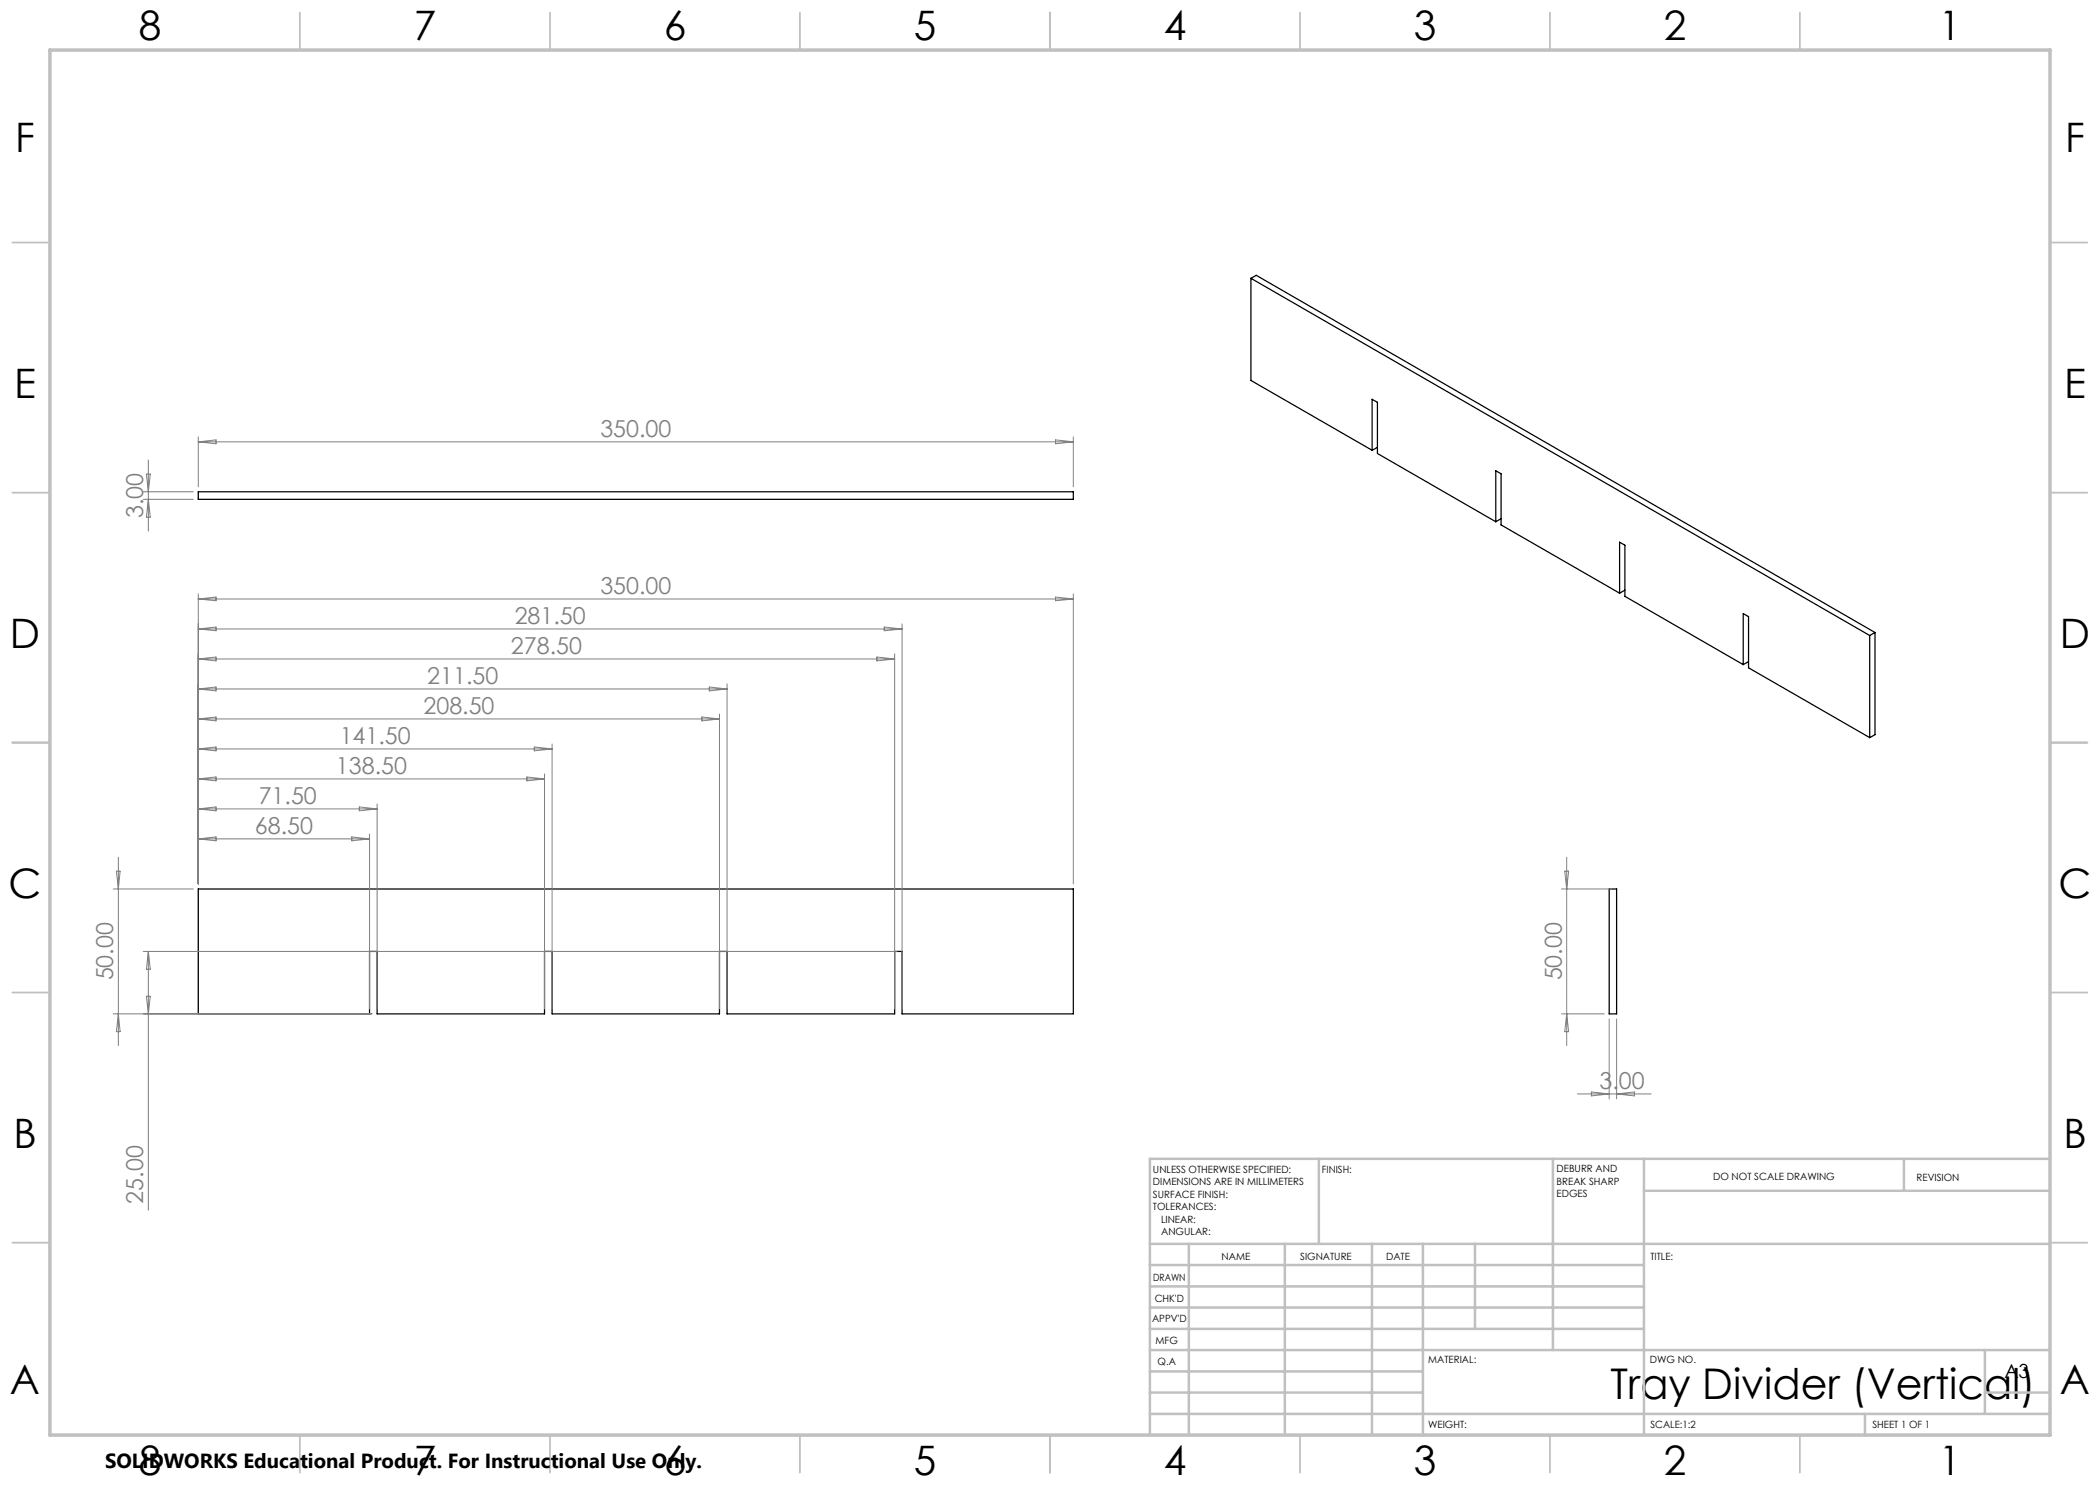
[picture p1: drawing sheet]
<svg xmlns="http://www.w3.org/2000/svg" width="420mm" height="297mm" viewBox="0 0 420 297" stroke-linecap="round" stroke-linejoin="round" font-family="sans-serif">
<g fill="none" stroke="#000" stroke-width=".25">
<path d="M250.2 55.7l123.7 71.4M250.2 55.7l1-.6 123.8 71.4M250.2 55.7v20.4l24.2 14M39.7 98.4h175v1.5h-175zM274.4 90.1v-10.2l1.1 .6v10.2l23.7 13.6M275.5 89.5l-1.1 .6M299.2 104.3v-10.1l1 .6v10.2l23.7 13.6M300.2 103.7l-1 .6M323.9 118.6v-10.2l1.1 .6v10.3l23.7 13.6M325 118l-1.1 .6M348.7 132.9v-10.2l1 .6v10.3l24.2 13.9M349.7 132.3l-1 .6"/>
<path d="M373.9 127.1v20.4M375 126.5v20.4l-1.1 .6M375 126.5l-1.1 .6M39.7 177.8h175v25h-34.3v-12.5h-1.5v12.5h-33.5v-12.5h-1.5v12.5h-33.5v-12.5h-1.5v12.5h-33.5v-12.5h-1.5v12.5h-34.2zM321.8 177.8h1.5v25h-1.5z"/>
</g>
<g fill="none" stroke="#808080" stroke-width=".2">
<path d="M28.6 99.9h10.1M28.6 98.4h10.1M29.3 94.8h.8l-.4 3.6zM29.7 92v14.2M29.7 99.9l.4 3.5h-.8zM39.7 87.4v10M39.7 88.4l3.5-.4v.8zM39.7 88.4h175M211.1 88l3.6 .4-3.6 .4zM214.7 87.4v10M39.7 118.8v58M39.7 119.8l3.5-.4v.8z"/>
<path d="M39.7 119.8h175M211.1 119.4l3.6 .4-3.6 .4zM214.7 118.8v58M39.7 125.8l3.5-.4v.7zM39.7 131.8l3.5-.4v.8zM39.7 137.8l3.5-.4v.8zM39.7 137.8h105.7M39.7 131.8h139.2M39.7 125.8h140.7M141.9 137.4l3.5 .4-3.5 .4zM145.4 136.8v65M175.4 131.4l3.5 .4-3.5 .4z"/>
<path d="M176.8 125.4l3.6 .4-3.6 .3zM178.9 130.8v71M180.4 124.8v77M39.7 143.8l3.5-.4v.8zM39.7 149.8l3.5-.4v.8zM39.7 155.8l3.5-.4v.8zM39.7 155.8h69.2M39.7 149.8h70.7M39.7 143.8h104.2M105.4 155.4l3.5 .4-3.5 .4zM106.9 149.4l3.5 .4-3.5 .4zM108.9 154.8v47"/>
<path d="M110.4 148.8v53M140.4 143.4l3.5 .4-3.5 .4zM143.9 142.8v59M22.6 177.8h16.1M23.3 174.2h.7l-.3 3.6zM23.7 171.4v37.7M39.7 167.8h34.2M39.7 167.8l3.5-.4v.8zM39.7 161.8l3.5-.4v.8zM39.7 161.8h35.7M70.3 167.4l3.6 .4-3.6 .4zM71.9 161.4l3.5 .4-3.5 .4z"/>
<path d="M73.9 166.8v35M75.4 160.8v41M312.3 177.8h10M312.9 174.2h.8l-.4 3.6zM313.3 171.4v37.7M28.6 190.3h150.8M29.3 199.2h.8l-.4 3.6zM29.7 190.3v51.7M29.7 190.3l.4 3.5h-.8zM22.6 202.8h51.8M23.7 202.8l.3 3.5h-.7zM312.3 202.8h8.6"/>
<path d="M313.3 202.8l.4 3.5h-.8zM315.5 218.8h14.7M318.3 218.4l3.5 .4-3.5 .4zM321.8 203.8v16M323.3 203.8v16M323.3 218.8l3.6-.4v.8z"/>
</g>
<g fill="none" stroke="#c0c0c0" stroke-width=".35">
<path d="M60 2.5v7.5M110 2.5v7.5M160 2.5v7.5M210 2.5v7.5M260 2.5v7.5M310 2.5v7.5M360 2.5v7.5M2.5 48.5h7.5M410 48.5h7.5M2.5 98.5h7.5M410 98.5h7.5M2.5 148.5h7.5"/>
<path d="M410 148.5h7.5M2.5 198.5h7.5M410 198.5h7.5M2.5 248.5h7.5M410 248.5h7.5M60 287v7.5M110 287v7.5M160 287v7.5M210 287v7.5M260 287v7.5M310 287v7.5M360 287v7.5"/>
</g>
<g fill="none" stroke="#c0c0c0" stroke-width=".5">
<path d="M263.8 231.8v17M310.6 231.8v38.2M328.8 231.8v55.2M328.8 238.2h81.2M380.8 231.8v6.4M410 231.8h-180v55.2M230 248.8h180M230 257.3h98.8M230 253h98.8M237.8 248.8v38.2M257 248.8v38.2M274.4 248.8v38.2"/>
<path d="M284.6 248.8v38.2M295 248.8v17M230 265.8h98.8M230 261.5h98.8M230 278.5h54.6M230 274.3h54.6M230 270h180M397 278.5h13M397 270v12.8M230 282.8h180M373 282.8v4.2"/>
</g>
<path d="M10 10h400v277h-400z" fill="none" stroke="#c0c0c0" stroke-width=".7"/>
<text font-size="8.5" x="322.1" y="279.7">Tray Divider (Vertical)</text>
<g font-size="8.1">
<text x="27.7" y="8">8</text>
<text x="82.7" y="8">7</text>
<text x="132.7" y="8">6</text>
<text x="182.7" y="8">5</text>
<text x="232.7" y="8">4</text>
<text x="282.7" y="8">3</text>
<text x="332.7" y="8">2</text>
<text x="387.7" y="8">1</text>
<text x="3" y="30.4">F</text>
<text x="413" y="30.4">F</text>
<text x="2.8" y="79.6">E</text>
<text x="412.8" y="79.6">E</text>
<text x="2" y="129.6">D</text>
<text x="412" y="129.6">D</text>
<text x="1.7" y="179.6">C</text>
<text x="411.7" y="179.6">C</text>
<text x="2.7" y="229.6">B</text>
<text x="412.7" y="229.6">B</text>
<text x="2" y="278.9">A</text>
<text x="412" y="278.9">A</text>
<text x="27.7" y="295">8</text>
<text x="82.7" y="295">7</text>
<text x="132.7" y="295">6</text>
<text x="182.7" y="295">5</text>
<text x="232.7" y="295">4</text>
<text x="282.7" y="295">3</text>
<text x="332.7" y="295">2</text>
<text x="387.7" y="295">1</text>
</g>
<g font-size="4.7" fill="#808080">
<text x="120.1" y="87.3">350.00</text>
<text x="28.7" y="103.6" transform="rotate(-90 28.7 103.6)">3.00</text>
<text x="120.1" y="118.8">350.00</text>
<text x="102.9" y="124.8">281.50</text>
<text x="102.2" y="130.8">278.50</text>
<text x="85.4" y="136.8">211.50</text>
<text x="84.7" y="142.8">208.50</text>
<text x="67.9" y="148.8">141.50</text>
<text x="67.2" y="154.8">138.50</text>
<text x="51.7" y="160.8">71.50</text>
<text x="51" y="166.8">68.50</text>
<text x="22.7" y="196.1" transform="rotate(-90 22.7 196.1)">50.00</text>
<text x="312.3" y="196.1" transform="rotate(-90 312.3 196.1)">50.00</text>
<text x="319.9" y="217.8">3.00</text>
<text x="28.7" y="240.7" transform="rotate(-90 28.7 240.7)">25.00</text>
</g>
<text font-size="4.1" x="21" y="293.7">SOLIDWORKS Educational Product. For Instructional Use Only.</text>
<text font-size="3.9" x="400.9" y="275.5">A3</text>
<g font-size="2">
<text x="230.6" y="234.6">UNLESS OTHERWISE SPECIFIED:</text>
<text x="230.6" y="237.1">DIMENSIONS ARE IN MILLIMETERS</text>
<text x="230.6" y="239.6">SURFACE FINISH:</text>
<text x="264.4" y="234.6">FINISH:</text>
<text x="311.3" y="234.5">DEBURR AND</text>
<text x="311.3" y="237">BREAK SHARP</text>
<text x="311.3" y="239.5">EDGES</text>
<text x="342.6" y="236">DO NOT SCALE DRAWING</text>
<text x="383.3" y="236.2">REVISION</text>
<text x="230.6" y="242.1">TOLERANCES:</text>
<text x="232.2" y="244.6">LINEAR:</text>
<text x="232.2" y="247.1">ANGULAR:</text>
<text x="244.3" y="252">NAME</text>
<text x="260" y="251.9">SIGNATURE</text>
<text x="277.2" y="251.9">DATE</text>
<text x="330.1" y="251.9">TITLE:</text>
<text x="230.6" y="256.1">DRAWN</text>
<text x="230.9" y="260.3">CHK'D</text>
<text x="230.4" y="264.4">APPV'D</text>
<text x="231.1" y="268.8">MFG</text>
<text x="231.5" y="273">Q.A</text>
<text x="285.6" y="272.5">MATERIAL:</text>
<text x="330" y="272.5">DWG NO.</text>
<text x="285.6" y="285.5">WEIGHT:</text>
<text x="330.1" y="285.6">SCALE:1:2</text>
<text x="374.5" y="285.6">SHEET 1 OF 1</text>
</g>
</svg>
